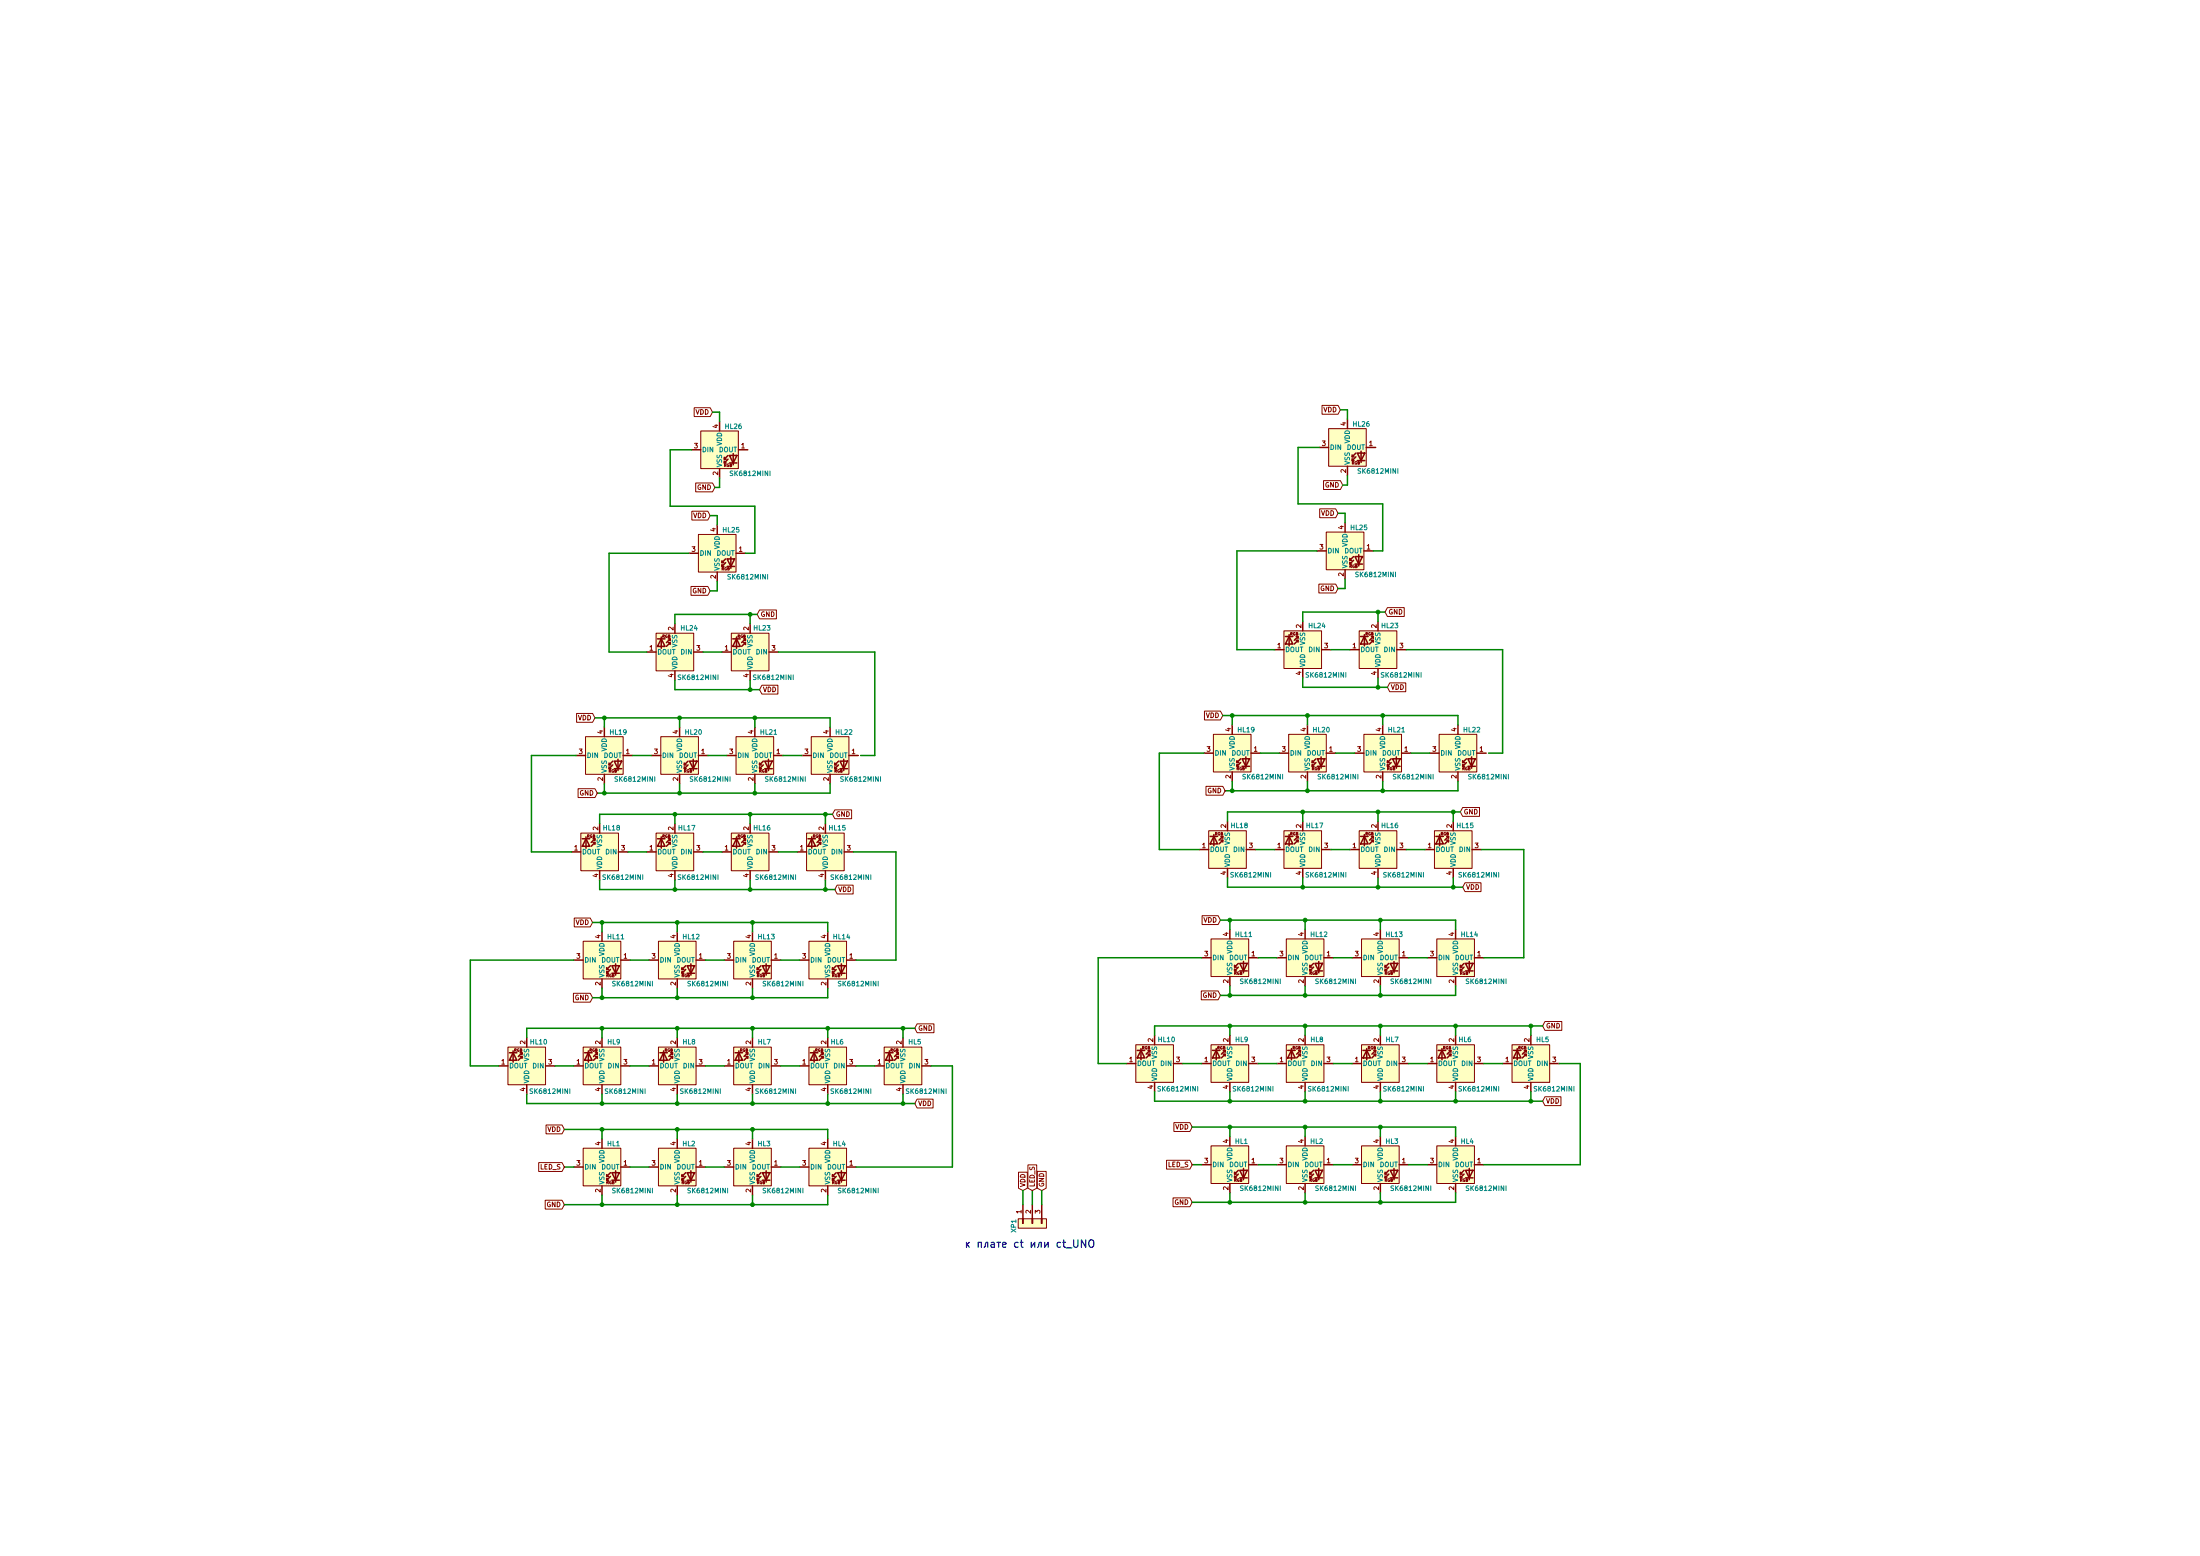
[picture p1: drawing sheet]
EESchema Schematic File Version 4
LIBS:side2star-cache
EELAYER 26 0
EELAYER END
$Descr A2 23386 16535
encoding utf-8
Sheet 1 1
Title ""
Date ""
Rev ""
Comp ""
Comment1 ""
Comment2 ""
Comment3 ""
Comment4 ""
$EndDescr
$Comp
L Connector_Generic:Conn_01x03 XP1
U 1 1
P 10975 13000
F 0 "XP1" H 10925 13200 50  0000 L CNN
F 1 "Conn_01x03" H 11055 12950 50  0001 L CNN
F 2 "Pin_Headers:Pin_Header_Angled_1x03" H 10975 13000 50  0001 C CNN
F 3 "~" H 10975 13000 50  0001 C CNN
	1    10975 13000
	0    -1   1    0   
$EndComp
Text GLabel 11075 12650 1    50   Input ~ 0
GND
Text GLabel 10875 12650 1    50   Input ~ 0
VDD
Wire Wire Line
	10875 12800 10875 12650
Wire Wire Line
	11075 12800 11075 12650
$Comp
L LED:SK6812MINI HL5
U 1 1
P 9600 11325
F 0 "HL5" H 9400 11075 50  0000 L CNN
F 1 "SK6812MINI" H 9125 11600 50  0000 L CNN
F 2 "LED_SMD:LED_SK6812MINI_PLCC4_3.5x3.5mm_P1.75mm" H 9650 11025 50  0001 L TNN
F 3 "https://cdn-shop.adafruit.com/product-files/2686/SK6812MINI_REV.01-1-2.pdf" H 9700 10950 50  0001 L TNN
	1    9600 11325
	-1   0    0    1   
$EndComp
Text GLabel 6000 12000 0    50   Input ~ 0
VDD
Text GLabel 6000 12800 0    50   Input ~ 0
GND
$Comp
L LED:SK6812MINI HL6
U 1 1
P 8800 11325
F 0 "HL6" H 8625 11075 50  0000 L CNN
F 1 "SK6812MINI" H 8325 11600 50  0000 L CNN
F 2 "LED_SMD:LED_SK6812MINI_PLCC4_3.5x3.5mm_P1.75mm" H 8850 11025 50  0001 L TNN
F 3 "https://cdn-shop.adafruit.com/product-files/2686/SK6812MINI_REV.01-1-2.pdf" H 8900 10950 50  0001 L TNN
	1    8800 11325
	-1   0    0    1   
$EndComp
$Comp
L LED:SK6812MINI HL7
U 1 1
P 8000 11325
F 0 "HL7" H 7800 11075 50  0000 L CNN
F 1 "SK6812MINI" H 7525 11600 50  0000 L CNN
F 2 "LED_SMD:LED_SK6812MINI_PLCC4_3.5x3.5mm_P1.75mm" H 8050 11025 50  0001 L TNN
F 3 "https://cdn-shop.adafruit.com/product-files/2686/SK6812MINI_REV.01-1-2.pdf" H 8100 10950 50  0001 L TNN
	1    8000 11325
	-1   0    0    1   
$EndComp
$Comp
L LED:SK6812MINI HL8
U 1 1
P 7200 11325
F 0 "HL8" H 7000 11075 50  0000 L CNN
F 1 "SK6812MINI" H 6725 11600 50  0000 L CNN
F 2 "LED_SMD:LED_SK6812MINI_PLCC4_3.5x3.5mm_P1.75mm" H 7250 11025 50  0001 L TNN
F 3 "https://cdn-shop.adafruit.com/product-files/2686/SK6812MINI_REV.01-1-2.pdf" H 7300 10950 50  0001 L TNN
	1    7200 11325
	-1   0    0    1   
$EndComp
$Comp
L LED:SK6812MINI HL9
U 1 1
P 6400 11325
F 0 "HL9" H 6200 11075 50  0000 L CNN
F 1 "SK6812MINI" H 5925 11600 50  0000 L CNN
F 2 "LED_SMD:LED_SK6812MINI_PLCC4_3.5x3.5mm_P1.75mm" H 6450 11025 50  0001 L TNN
F 3 "https://cdn-shop.adafruit.com/product-files/2686/SK6812MINI_REV.01-1-2.pdf" H 6500 10950 50  0001 L TNN
	1    6400 11325
	-1   0    0    1   
$EndComp
$Comp
L LED:SK6812MINI HL10
U 1 1
P 5600 11325
F 0 "HL10" H 5375 11075 50  0000 L CNN
F 1 "SK6812MINI" H 5125 11600 50  0000 L CNN
F 2 "LED_SMD:LED_SK6812MINI_PLCC4_3.5x3.5mm_P1.75mm" H 5650 11025 50  0001 L TNN
F 3 "https://cdn-shop.adafruit.com/product-files/2686/SK6812MINI_REV.01-1-2.pdf" H 5700 10950 50  0001 L TNN
	1    5600 11325
	-1   0    0    1   
$EndComp
$Comp
L LED:SK6812MINI HL11
U 1 1
P 6400 10200
F 0 "HL11" H 6450 10450 50  0000 L CNN
F 1 "SK6812MINI" H 6500 9950 50  0000 L CNN
F 2 "LED_SMD:LED_SK6812MINI_PLCC4_3.5x3.5mm_P1.75mm" H 6450 9900 50  0001 L TNN
F 3 "https://cdn-shop.adafruit.com/product-files/2686/SK6812MINI_REV.01-1-2.pdf" H 6500 9825 50  0001 L TNN
	1    6400 10200
	1    0    0    -1  
$EndComp
$Comp
L LED:SK6812MINI HL12
U 1 1
P 7200 10200
F 0 "HL12" H 7250 10450 50  0000 L CNN
F 1 "SK6812MINI" H 7300 9950 50  0000 L CNN
F 2 "LED_SMD:LED_SK6812MINI_PLCC4_3.5x3.5mm_P1.75mm" H 7250 9900 50  0001 L TNN
F 3 "https://cdn-shop.adafruit.com/product-files/2686/SK6812MINI_REV.01-1-2.pdf" H 7300 9825 50  0001 L TNN
	1    7200 10200
	1    0    0    -1  
$EndComp
$Comp
L LED:SK6812MINI HL13
U 1 1
P 8000 10200
F 0 "HL13" H 8050 10450 50  0000 L CNN
F 1 "SK6812MINI" H 8100 9950 50  0000 L CNN
F 2 "LED_SMD:LED_SK6812MINI_PLCC4_3.5x3.5mm_P1.75mm" H 8050 9900 50  0001 L TNN
F 3 "https://cdn-shop.adafruit.com/product-files/2686/SK6812MINI_REV.01-1-2.pdf" H 8100 9825 50  0001 L TNN
	1    8000 10200
	1    0    0    -1  
$EndComp
$Comp
L LED:SK6812MINI HL14
U 1 1
P 8800 10200
F 0 "HL14" H 8850 10450 50  0000 L CNN
F 1 "SK6812MINI" H 8900 9950 50  0000 L CNN
F 2 "LED_SMD:LED_SK6812MINI_PLCC4_3.5x3.5mm_P1.75mm" H 8850 9900 50  0001 L TNN
F 3 "https://cdn-shop.adafruit.com/product-files/2686/SK6812MINI_REV.01-1-2.pdf" H 8900 9825 50  0001 L TNN
	1    8800 10200
	1    0    0    -1  
$EndComp
$Comp
L LED:SK6812MINI HL15
U 1 1
P 8775 9050
F 0 "HL15" H 8550 8800 50  0000 L CNN
F 1 "SK6812MINI" H 8275 9325 50  0000 L CNN
F 2 "LED_SMD:LED_SK6812MINI_PLCC4_3.5x3.5mm_P1.75mm" H 8825 8750 50  0001 L TNN
F 3 "https://cdn-shop.adafruit.com/product-files/2686/SK6812MINI_REV.01-1-2.pdf" H 8875 8675 50  0001 L TNN
	1    8775 9050
	-1   0    0    1   
$EndComp
$Comp
L LED:SK6812MINI HL16
U 1 1
P 7975 9050
F 0 "HL16" H 7750 8800 50  0000 L CNN
F 1 "SK6812MINI" H 7475 9325 50  0000 L CNN
F 2 "LED_SMD:LED_SK6812MINI_PLCC4_3.5x3.5mm_P1.75mm" H 8025 8750 50  0001 L TNN
F 3 "https://cdn-shop.adafruit.com/product-files/2686/SK6812MINI_REV.01-1-2.pdf" H 8075 8675 50  0001 L TNN
	1    7975 9050
	-1   0    0    1   
$EndComp
$Comp
L LED:SK6812MINI HL17
U 1 1
P 7175 9050
F 0 "HL17" H 6950 8800 50  0000 L CNN
F 1 "SK6812MINI" H 6700 9325 50  0000 L CNN
F 2 "LED_SMD:LED_SK6812MINI_PLCC4_3.5x3.5mm_P1.75mm" H 7225 8750 50  0001 L TNN
F 3 "https://cdn-shop.adafruit.com/product-files/2686/SK6812MINI_REV.01-1-2.pdf" H 7275 8675 50  0001 L TNN
	1    7175 9050
	-1   0    0    1   
$EndComp
$Comp
L LED:SK6812MINI HL18
U 1 1
P 6375 9050
F 0 "HL18" H 6150 8800 50  0000 L CNN
F 1 "SK6812MINI" H 5900 9325 50  0000 L CNN
F 2 "LED_SMD:LED_SK6812MINI_PLCC4_3.5x3.5mm_P1.75mm" H 6425 8750 50  0001 L TNN
F 3 "https://cdn-shop.adafruit.com/product-files/2686/SK6812MINI_REV.01-1-2.pdf" H 6475 8675 50  0001 L TNN
	1    6375 9050
	-1   0    0    1   
$EndComp
$Comp
L LED:SK6812MINI HL19
U 1 1
P 6425 8025
F 0 "HL19" H 6475 8275 50  0000 L CNN
F 1 "SK6812MINI" H 6525 7775 50  0000 L CNN
F 2 "LED_SMD:LED_SK6812MINI_PLCC4_3.5x3.5mm_P1.75mm" H 6475 7725 50  0001 L TNN
F 3 "https://cdn-shop.adafruit.com/product-files/2686/SK6812MINI_REV.01-1-2.pdf" H 6525 7650 50  0001 L TNN
	1    6425 8025
	1    0    0    -1  
$EndComp
Wire Wire Line
	6425 7625 6425 7725
Wire Wire Line
	6375 9350 6375 9450
Wire Wire Line
	7175 9350 7175 9450
Connection ~ 7175 9450
Wire Wire Line
	7175 9450 6375 9450
Wire Wire Line
	7975 9450 7975 9350
Connection ~ 7975 9450
Wire Wire Line
	7975 9450 7175 9450
Wire Wire Line
	8775 9350 8775 9450
Wire Wire Line
	8775 9450 7975 9450
Wire Wire Line
	8800 9800 8800 9900
Wire Wire Line
	8000 9900 8000 9800
Connection ~ 8000 9800
Wire Wire Line
	8000 9800 8800 9800
Wire Wire Line
	7200 9900 7200 9800
Wire Wire Line
	7200 9800 8000 9800
Wire Wire Line
	6400 9800 6400 9900
Wire Wire Line
	6400 9800 7200 9800
Wire Wire Line
	5600 11625 5600 11725
Wire Wire Line
	6400 11725 6400 11625
Connection ~ 6400 11725
Wire Wire Line
	6400 11725 5600 11725
Wire Wire Line
	7200 11625 7200 11725
Connection ~ 7200 11725
Wire Wire Line
	7200 11725 6400 11725
Wire Wire Line
	8000 11625 8000 11725
Connection ~ 8000 11725
Wire Wire Line
	8000 11725 7200 11725
Wire Wire Line
	8800 11725 8800 11625
Connection ~ 8800 11725
Wire Wire Line
	8800 11725 8000 11725
Wire Wire Line
	9600 11725 9600 11625
Wire Wire Line
	9600 11725 8800 11725
Wire Wire Line
	9300 11325 9100 11325
Wire Wire Line
	8500 11325 8300 11325
Wire Wire Line
	7700 11325 7500 11325
Wire Wire Line
	6900 11325 6700 11325
Wire Wire Line
	6100 11325 5900 11325
Wire Wire Line
	6700 10200 6900 10200
Wire Wire Line
	7500 10200 7700 10200
Wire Wire Line
	8300 10200 8500 10200
Wire Wire Line
	8475 9050 8275 9050
Wire Wire Line
	7675 9050 7475 9050
Wire Wire Line
	6875 9050 6675 9050
Wire Wire Line
	6425 8425 6425 8325
Wire Wire Line
	6375 8750 6375 8650
Wire Wire Line
	7175 8750 7175 8650
Connection ~ 7175 8650
Wire Wire Line
	7175 8650 6375 8650
Wire Wire Line
	7975 8650 7975 8750
Connection ~ 7975 8650
Wire Wire Line
	7975 8650 7175 8650
Wire Wire Line
	8775 8750 8775 8650
Wire Wire Line
	8775 8650 7975 8650
Wire Wire Line
	8800 10600 8800 10500
Wire Wire Line
	8000 10500 8000 10600
Connection ~ 8000 10600
Wire Wire Line
	8000 10600 8800 10600
Wire Wire Line
	7200 10500 7200 10600
Wire Wire Line
	7200 10600 8000 10600
Wire Wire Line
	6400 10600 6400 10500
Wire Wire Line
	6400 10600 7200 10600
Wire Wire Line
	5600 11025 5600 10925
Wire Wire Line
	6400 10925 6400 11025
Connection ~ 6400 10925
Wire Wire Line
	6400 10925 5600 10925
Wire Wire Line
	7200 11025 7200 10925
Connection ~ 7200 10925
Wire Wire Line
	7200 10925 6400 10925
Wire Wire Line
	8000 11025 8000 10925
Connection ~ 8000 10925
Wire Wire Line
	8000 10925 7200 10925
Wire Wire Line
	8800 10925 8800 11025
Connection ~ 8800 10925
Wire Wire Line
	8800 10925 8000 10925
Wire Wire Line
	9600 11025 9600 10925
Wire Wire Line
	9600 10925 8800 10925
$Comp
L LED:SK6812MINI HL20
U 1 1
P 7225 8025
F 0 "HL20" H 7275 8275 50  0000 L CNN
F 1 "SK6812MINI" H 7325 7775 50  0000 L CNN
F 2 "LED_SMD:LED_SK6812MINI_PLCC4_3.5x3.5mm_P1.75mm" H 7275 7725 50  0001 L TNN
F 3 "https://cdn-shop.adafruit.com/product-files/2686/SK6812MINI_REV.01-1-2.pdf" H 7325 7650 50  0001 L TNN
	1    7225 8025
	1    0    0    -1  
$EndComp
$Comp
L LED:SK6812MINI HL21
U 1 1
P 8025 8025
F 0 "HL21" H 8075 8275 50  0000 L CNN
F 1 "SK6812MINI" H 8125 7775 50  0000 L CNN
F 2 "LED_SMD:LED_SK6812MINI_PLCC4_3.5x3.5mm_P1.75mm" H 8075 7725 50  0001 L TNN
F 3 "https://cdn-shop.adafruit.com/product-files/2686/SK6812MINI_REV.01-1-2.pdf" H 8125 7650 50  0001 L TNN
	1    8025 8025
	1    0    0    -1  
$EndComp
$Comp
L LED:SK6812MINI HL22
U 1 1
P 8825 8025
F 0 "HL22" H 8875 8275 50  0000 L CNN
F 1 "SK6812MINI" H 8925 7775 50  0000 L CNN
F 2 "LED_SMD:LED_SK6812MINI_PLCC4_3.5x3.5mm_P1.75mm" H 8875 7725 50  0001 L TNN
F 3 "https://cdn-shop.adafruit.com/product-files/2686/SK6812MINI_REV.01-1-2.pdf" H 8925 7650 50  0001 L TNN
	1    8825 8025
	1    0    0    -1  
$EndComp
$Comp
L LED:SK6812MINI HL23
U 1 1
P 7975 6925
F 0 "HL23" H 7750 6675 50  0000 L CNN
F 1 "SK6812MINI" H 7500 7200 50  0000 L CNN
F 2 "LED_SMD:LED_SK6812MINI_PLCC4_3.5x3.5mm_P1.75mm" H 8025 6625 50  0001 L TNN
F 3 "https://cdn-shop.adafruit.com/product-files/2686/SK6812MINI_REV.01-1-2.pdf" H 8075 6550 50  0001 L TNN
	1    7975 6925
	-1   0    0    1   
$EndComp
$Comp
L LED:SK6812MINI HL24
U 1 1
P 7175 6925
F 0 "HL24" H 6925 6675 50  0000 L CNN
F 1 "SK6812MINI" H 6700 7200 50  0000 L CNN
F 2 "LED_SMD:LED_SK6812MINI_PLCC4_3.5x3.5mm_P1.75mm" H 7225 6625 50  0001 L TNN
F 3 "https://cdn-shop.adafruit.com/product-files/2686/SK6812MINI_REV.01-1-2.pdf" H 7275 6550 50  0001 L TNN
	1    7175 6925
	-1   0    0    1   
$EndComp
Wire Wire Line
	7175 7325 7175 7225
Wire Wire Line
	7975 7225 7975 7325
Wire Wire Line
	7975 7325 7175 7325
Wire Wire Line
	8825 7725 8825 7625
Wire Wire Line
	8025 7625 8025 7725
Wire Wire Line
	8025 7625 8825 7625
Wire Wire Line
	7225 7725 7225 7625
Connection ~ 7225 7625
Wire Wire Line
	7225 7625 8025 7625
Wire Wire Line
	6425 7625 7225 7625
Wire Wire Line
	6725 8025 6925 8025
Wire Wire Line
	7525 8025 7725 8025
Wire Wire Line
	8325 8025 8525 8025
Wire Wire Line
	7675 6925 7475 6925
Wire Wire Line
	7175 6525 7175 6625
Wire Wire Line
	7975 6625 7975 6525
Wire Wire Line
	7975 6525 7175 6525
Wire Wire Line
	8825 8325 8825 8425
Wire Wire Line
	8025 8425 8025 8325
Wire Wire Line
	8025 8425 8825 8425
Wire Wire Line
	7225 8325 7225 8425
Connection ~ 7225 8425
Wire Wire Line
	7225 8425 8025 8425
Wire Wire Line
	6425 8425 7225 8425
Connection ~ 8025 8425
Connection ~ 8025 7625
$Comp
L LED:SK6812MINI HL1
U 1 1
P 6400 12400
F 0 "HL1" H 6450 12650 50  0000 L CNN
F 1 "SK6812MINI" H 6500 12150 50  0000 L CNN
F 2 "LED_SMD:LED_SK6812MINI_PLCC4_3.5x3.5mm_P1.75mm" H 6450 12100 50  0001 L TNN
F 3 "https://cdn-shop.adafruit.com/product-files/2686/SK6812MINI_REV.01-1-2.pdf" H 6500 12025 50  0001 L TNN
	1    6400 12400
	1    0    0    -1  
$EndComp
$Comp
L LED:SK6812MINI HL2
U 1 1
P 7200 12400
F 0 "HL2" H 7250 12650 50  0000 L CNN
F 1 "SK6812MINI" H 7300 12150 50  0000 L CNN
F 2 "LED_SMD:LED_SK6812MINI_PLCC4_3.5x3.5mm_P1.75mm" H 7250 12100 50  0001 L TNN
F 3 "https://cdn-shop.adafruit.com/product-files/2686/SK6812MINI_REV.01-1-2.pdf" H 7300 12025 50  0001 L TNN
	1    7200 12400
	1    0    0    -1  
$EndComp
$Comp
L LED:SK6812MINI HL3
U 1 1
P 8000 12400
F 0 "HL3" H 8050 12650 50  0000 L CNN
F 1 "SK6812MINI" H 8100 12150 50  0000 L CNN
F 2 "LED_SMD:LED_SK6812MINI_PLCC4_3.5x3.5mm_P1.75mm" H 8050 12100 50  0001 L TNN
F 3 "https://cdn-shop.adafruit.com/product-files/2686/SK6812MINI_REV.01-1-2.pdf" H 8100 12025 50  0001 L TNN
	1    8000 12400
	1    0    0    -1  
$EndComp
$Comp
L LED:SK6812MINI HL4
U 1 1
P 8800 12400
F 0 "HL4" H 8850 12650 50  0000 L CNN
F 1 "SK6812MINI" H 8900 12150 50  0000 L CNN
F 2 "LED_SMD:LED_SK6812MINI_PLCC4_3.5x3.5mm_P1.75mm" H 8850 12100 50  0001 L TNN
F 3 "https://cdn-shop.adafruit.com/product-files/2686/SK6812MINI_REV.01-1-2.pdf" H 8900 12025 50  0001 L TNN
	1    8800 12400
	1    0    0    -1  
$EndComp
Wire Wire Line
	8800 12100 8800 12000
Wire Wire Line
	8000 12100 8000 12000
Connection ~ 8000 12000
Wire Wire Line
	8000 12000 8800 12000
Wire Wire Line
	7200 12000 7200 12100
Connection ~ 7200 12000
Wire Wire Line
	7200 12000 8000 12000
Wire Wire Line
	6400 12000 6400 12100
Wire Wire Line
	6400 12000 7200 12000
Wire Wire Line
	6700 12400 6900 12400
Wire Wire Line
	7500 12400 7700 12400
Wire Wire Line
	8300 12400 8500 12400
Wire Wire Line
	8800 12700 8800 12800
Wire Wire Line
	8000 12700 8000 12800
Connection ~ 8000 12800
Wire Wire Line
	8000 12800 8800 12800
Wire Wire Line
	7200 12800 7200 12700
Connection ~ 7200 12800
Wire Wire Line
	7200 12800 8000 12800
Wire Wire Line
	6400 12700 6400 12800
Wire Wire Line
	6400 12800 7200 12800
Wire Wire Line
	6000 12000 6400 12000
Connection ~ 6400 12000
Wire Wire Line
	6000 12800 6400 12800
Connection ~ 6400 12800
$Comp
L LED:SK6812MINI HL25
U 1 1
P 7625 5875
F 0 "HL25" H 7675 6125 50  0000 L CNN
F 1 "SK6812MINI" H 7725 5625 50  0000 L CNN
F 2 "LED_SMD:LED_SK6812MINI_PLCC4_3.5x3.5mm_P1.75mm" H 7675 5575 50  0001 L TNN
F 3 "https://cdn-shop.adafruit.com/product-files/2686/SK6812MINI_REV.01-1-2.pdf" H 7725 5500 50  0001 L TNN
	1    7625 5875
	1    0    0    -1  
$EndComp
$Comp
L LED:SK6812MINI HL26
U 1 1
P 7650 4775
F 0 "HL26" H 7700 5025 50  0000 L CNN
F 1 "SK6812MINI" H 7750 4525 50  0000 L CNN
F 2 "LED_SMD:LED_SK6812MINI_PLCC4_3.5x3.5mm_P1.75mm" H 7700 4475 50  0001 L TNN
F 3 "https://cdn-shop.adafruit.com/product-files/2686/SK6812MINI_REV.01-1-2.pdf" H 7750 4400 50  0001 L TNN
	1    7650 4775
	1    0    0    -1  
$EndComp
Wire Wire Line
	7925 5875 8025 5875
Wire Wire Line
	7650 4375 7650 4475
Wire Wire Line
	7625 5575 7625 5475
Wire Wire Line
	7625 6275 7625 6175
Wire Wire Line
	7650 5175 7650 5075
Connection ~ 7200 10600
Connection ~ 7200 9800
Wire Wire Line
	7350 4775 7125 4775
Wire Wire Line
	7125 4775 7125 5375
Wire Wire Line
	7125 5375 8025 5375
Wire Wire Line
	8025 5375 8025 5875
Wire Wire Line
	9900 11325 10125 11325
Text GLabel 9725 11725 2    50   Input ~ 0
VDD
Wire Wire Line
	9600 11725 9725 11725
Connection ~ 9600 11725
Text GLabel 9725 10925 2    50   Input ~ 0
GND
Wire Wire Line
	9600 10925 9725 10925
Connection ~ 9600 10925
Text GLabel 6300 9800 0    50   Input ~ 0
VDD
Text GLabel 6300 10600 0    50   Input ~ 0
GND
Wire Wire Line
	6300 9800 6400 9800
Connection ~ 6400 9800
Wire Wire Line
	6300 10600 6400 10600
Connection ~ 6400 10600
Text GLabel 8875 9450 2    50   Input ~ 0
VDD
Text GLabel 8850 8650 2    50   Input ~ 0
GND
Wire Wire Line
	8875 9450 8775 9450
Connection ~ 8775 9450
Wire Wire Line
	8850 8650 8775 8650
Connection ~ 8775 8650
Text GLabel 6325 7625 0    50   Input ~ 0
VDD
Wire Wire Line
	6325 7625 6425 7625
Connection ~ 6425 7625
Wire Wire Line
	6350 8425 6425 8425
Connection ~ 6425 8425
Text GLabel 8075 7325 2    50   Input ~ 0
VDD
Text GLabel 8050 6525 2    50   Input ~ 0
GND
Wire Wire Line
	8075 7325 7975 7325
Connection ~ 7975 7325
Wire Wire Line
	8050 6525 7975 6525
Connection ~ 7975 6525
Text GLabel 7550 5475 0    50   Input ~ 0
VDD
Text GLabel 7550 6275 0    50   Input ~ 0
GND
Wire Wire Line
	7550 5475 7625 5475
Wire Wire Line
	7550 6275 7625 6275
Text GLabel 7575 4375 0    50   Input ~ 0
VDD
Wire Wire Line
	7650 4375 7575 4375
Text GLabel 7600 5175 0    50   Input ~ 0
GND
Wire Wire Line
	7650 5175 7600 5175
Wire Wire Line
	10125 11325 10125 12400
Wire Wire Line
	9100 12400 10125 12400
Wire Wire Line
	9525 10200 9525 9050
Wire Wire Line
	9100 10200 9525 10200
Wire Wire Line
	9075 9050 9525 9050
Wire Wire Line
	6075 9050 5650 9050
Wire Wire Line
	5650 9050 5650 8025
Wire Wire Line
	5650 8025 6125 8025
Wire Wire Line
	9150 8025 9300 8025
Wire Wire Line
	9300 8025 9300 6925
Wire Wire Line
	9300 6925 8275 6925
Wire Wire Line
	6875 6925 6475 6925
Wire Wire Line
	6475 6925 6475 5875
Wire Wire Line
	6475 5875 7325 5875
Wire Wire Line
	5300 11325 5000 11325
Wire Wire Line
	5000 11325 5000 10200
Wire Wire Line
	5000 10200 6100 10200
Text GLabel 6350 8425 0    50   Input ~ 0
GND
Wire Wire Line
	6100 12400 6000 12400
Wire Wire Line
	10975 12800 10975 12650
Text GLabel 6000 12400 0    50   Input ~ 0
LED_S
Text GLabel 10975 12650 1    50   Input ~ 0
LED_S
Text Notes 10250 13275 0    79   ~ 0
к плате ct или ct_UNO
$Comp
L LED:SK6812MINI HL5
U 1 1
P 16275 11300
F 0 "HL5" H 16075 11050 50  0000 L CNN
F 1 "SK6812MINI" H 15800 11575 50  0000 L CNN
F 2 "LED_SMD:LED_SK6812MINI_PLCC4_3.5x3.5mm_P1.75mm" H 16325 11000 50  0001 L TNN
F 3 "https://cdn-shop.adafruit.com/product-files/2686/SK6812MINI_REV.01-1-2.pdf" H 16375 10925 50  0001 L TNN
	1    16275 11300
	-1   0    0    1   
$EndComp
Text GLabel 12675 11975 0    50   Input ~ 0
VDD
Text GLabel 12675 12775 0    50   Input ~ 0
GND
$Comp
L LED:SK6812MINI HL6
U 1 1
P 15475 11300
F 0 "HL6" H 15300 11050 50  0000 L CNN
F 1 "SK6812MINI" H 15000 11575 50  0000 L CNN
F 2 "LED_SMD:LED_SK6812MINI_PLCC4_3.5x3.5mm_P1.75mm" H 15525 11000 50  0001 L TNN
F 3 "https://cdn-shop.adafruit.com/product-files/2686/SK6812MINI_REV.01-1-2.pdf" H 15575 10925 50  0001 L TNN
	1    15475 11300
	-1   0    0    1   
$EndComp
$Comp
L LED:SK6812MINI HL7
U 1 1
P 14675 11300
F 0 "HL7" H 14475 11050 50  0000 L CNN
F 1 "SK6812MINI" H 14200 11575 50  0000 L CNN
F 2 "LED_SMD:LED_SK6812MINI_PLCC4_3.5x3.5mm_P1.75mm" H 14725 11000 50  0001 L TNN
F 3 "https://cdn-shop.adafruit.com/product-files/2686/SK6812MINI_REV.01-1-2.pdf" H 14775 10925 50  0001 L TNN
	1    14675 11300
	-1   0    0    1   
$EndComp
$Comp
L LED:SK6812MINI HL8
U 1 1
P 13875 11300
F 0 "HL8" H 13675 11050 50  0000 L CNN
F 1 "SK6812MINI" H 13400 11575 50  0000 L CNN
F 2 "LED_SMD:LED_SK6812MINI_PLCC4_3.5x3.5mm_P1.75mm" H 13925 11000 50  0001 L TNN
F 3 "https://cdn-shop.adafruit.com/product-files/2686/SK6812MINI_REV.01-1-2.pdf" H 13975 10925 50  0001 L TNN
	1    13875 11300
	-1   0    0    1   
$EndComp
$Comp
L LED:SK6812MINI HL9
U 1 1
P 13075 11300
F 0 "HL9" H 12875 11050 50  0000 L CNN
F 1 "SK6812MINI" H 12600 11575 50  0000 L CNN
F 2 "LED_SMD:LED_SK6812MINI_PLCC4_3.5x3.5mm_P1.75mm" H 13125 11000 50  0001 L TNN
F 3 "https://cdn-shop.adafruit.com/product-files/2686/SK6812MINI_REV.01-1-2.pdf" H 13175 10925 50  0001 L TNN
	1    13075 11300
	-1   0    0    1   
$EndComp
$Comp
L LED:SK6812MINI HL10
U 1 1
P 12275 11300
F 0 "HL10" H 12050 11050 50  0000 L CNN
F 1 "SK6812MINI" H 11800 11575 50  0000 L CNN
F 2 "LED_SMD:LED_SK6812MINI_PLCC4_3.5x3.5mm_P1.75mm" H 12325 11000 50  0001 L TNN
F 3 "https://cdn-shop.adafruit.com/product-files/2686/SK6812MINI_REV.01-1-2.pdf" H 12375 10925 50  0001 L TNN
	1    12275 11300
	-1   0    0    1   
$EndComp
$Comp
L LED:SK6812MINI HL11
U 1 1
P 13075 10175
F 0 "HL11" H 13125 10425 50  0000 L CNN
F 1 "SK6812MINI" H 13175 9925 50  0000 L CNN
F 2 "LED_SMD:LED_SK6812MINI_PLCC4_3.5x3.5mm_P1.75mm" H 13125 9875 50  0001 L TNN
F 3 "https://cdn-shop.adafruit.com/product-files/2686/SK6812MINI_REV.01-1-2.pdf" H 13175 9800 50  0001 L TNN
	1    13075 10175
	1    0    0    -1  
$EndComp
$Comp
L LED:SK6812MINI HL12
U 1 1
P 13875 10175
F 0 "HL12" H 13925 10425 50  0000 L CNN
F 1 "SK6812MINI" H 13975 9925 50  0000 L CNN
F 2 "LED_SMD:LED_SK6812MINI_PLCC4_3.5x3.5mm_P1.75mm" H 13925 9875 50  0001 L TNN
F 3 "https://cdn-shop.adafruit.com/product-files/2686/SK6812MINI_REV.01-1-2.pdf" H 13975 9800 50  0001 L TNN
	1    13875 10175
	1    0    0    -1  
$EndComp
$Comp
L LED:SK6812MINI HL13
U 1 1
P 14675 10175
F 0 "HL13" H 14725 10425 50  0000 L CNN
F 1 "SK6812MINI" H 14775 9925 50  0000 L CNN
F 2 "LED_SMD:LED_SK6812MINI_PLCC4_3.5x3.5mm_P1.75mm" H 14725 9875 50  0001 L TNN
F 3 "https://cdn-shop.adafruit.com/product-files/2686/SK6812MINI_REV.01-1-2.pdf" H 14775 9800 50  0001 L TNN
	1    14675 10175
	1    0    0    -1  
$EndComp
$Comp
L LED:SK6812MINI HL14
U 1 1
P 15475 10175
F 0 "HL14" H 15525 10425 50  0000 L CNN
F 1 "SK6812MINI" H 15575 9925 50  0000 L CNN
F 2 "LED_SMD:LED_SK6812MINI_PLCC4_3.5x3.5mm_P1.75mm" H 15525 9875 50  0001 L TNN
F 3 "https://cdn-shop.adafruit.com/product-files/2686/SK6812MINI_REV.01-1-2.pdf" H 15575 9800 50  0001 L TNN
	1    15475 10175
	1    0    0    -1  
$EndComp
$Comp
L LED:SK6812MINI HL15
U 1 1
P 15450 9025
F 0 "HL15" H 15225 8775 50  0000 L CNN
F 1 "SK6812MINI" H 14950 9300 50  0000 L CNN
F 2 "LED_SMD:LED_SK6812MINI_PLCC4_3.5x3.5mm_P1.75mm" H 15500 8725 50  0001 L TNN
F 3 "https://cdn-shop.adafruit.com/product-files/2686/SK6812MINI_REV.01-1-2.pdf" H 15550 8650 50  0001 L TNN
	1    15450 9025
	-1   0    0    1   
$EndComp
$Comp
L LED:SK6812MINI HL16
U 1 1
P 14650 9025
F 0 "HL16" H 14425 8775 50  0000 L CNN
F 1 "SK6812MINI" H 14150 9300 50  0000 L CNN
F 2 "LED_SMD:LED_SK6812MINI_PLCC4_3.5x3.5mm_P1.75mm" H 14700 8725 50  0001 L TNN
F 3 "https://cdn-shop.adafruit.com/product-files/2686/SK6812MINI_REV.01-1-2.pdf" H 14750 8650 50  0001 L TNN
	1    14650 9025
	-1   0    0    1   
$EndComp
$Comp
L LED:SK6812MINI HL17
U 1 1
P 13850 9025
F 0 "HL17" H 13625 8775 50  0000 L CNN
F 1 "SK6812MINI" H 13375 9300 50  0000 L CNN
F 2 "LED_SMD:LED_SK6812MINI_PLCC4_3.5x3.5mm_P1.75mm" H 13900 8725 50  0001 L TNN
F 3 "https://cdn-shop.adafruit.com/product-files/2686/SK6812MINI_REV.01-1-2.pdf" H 13950 8650 50  0001 L TNN
	1    13850 9025
	-1   0    0    1   
$EndComp
$Comp
L LED:SK6812MINI HL18
U 1 1
P 13050 9025
F 0 "HL18" H 12825 8775 50  0000 L CNN
F 1 "SK6812MINI" H 12575 9300 50  0000 L CNN
F 2 "LED_SMD:LED_SK6812MINI_PLCC4_3.5x3.5mm_P1.75mm" H 13100 8725 50  0001 L TNN
F 3 "https://cdn-shop.adafruit.com/product-files/2686/SK6812MINI_REV.01-1-2.pdf" H 13150 8650 50  0001 L TNN
	1    13050 9025
	-1   0    0    1   
$EndComp
$Comp
L LED:SK6812MINI HL19
U 1 1
P 13100 8000
F 0 "HL19" H 13150 8250 50  0000 L CNN
F 1 "SK6812MINI" H 13200 7750 50  0000 L CNN
F 2 "LED_SMD:LED_SK6812MINI_PLCC4_3.5x3.5mm_P1.75mm" H 13150 7700 50  0001 L TNN
F 3 "https://cdn-shop.adafruit.com/product-files/2686/SK6812MINI_REV.01-1-2.pdf" H 13200 7625 50  0001 L TNN
	1    13100 8000
	1    0    0    -1  
$EndComp
Wire Wire Line
	13100 7600 13100 7700
Wire Wire Line
	13050 9325 13050 9425
Wire Wire Line
	13850 9325 13850 9425
Connection ~ 13850 9425
Wire Wire Line
	13850 9425 13050 9425
Wire Wire Line
	14650 9425 14650 9325
Connection ~ 14650 9425
Wire Wire Line
	14650 9425 13850 9425
Wire Wire Line
	15450 9325 15450 9425
Wire Wire Line
	15450 9425 14650 9425
Wire Wire Line
	15475 9775 15475 9875
Wire Wire Line
	14675 9875 14675 9775
Connection ~ 14675 9775
Wire Wire Line
	14675 9775 15475 9775
Wire Wire Line
	13875 9875 13875 9775
Wire Wire Line
	13875 9775 14675 9775
Wire Wire Line
	13075 9775 13075 9875
Wire Wire Line
	13075 9775 13875 9775
Wire Wire Line
	12275 11600 12275 11700
Wire Wire Line
	13075 11700 13075 11600
Connection ~ 13075 11700
Wire Wire Line
	13075 11700 12275 11700
Wire Wire Line
	13875 11600 13875 11700
Connection ~ 13875 11700
Wire Wire Line
	13875 11700 13075 11700
Wire Wire Line
	14675 11600 14675 11700
Connection ~ 14675 11700
Wire Wire Line
	14675 11700 13875 11700
Wire Wire Line
	15475 11700 15475 11600
Connection ~ 15475 11700
Wire Wire Line
	15475 11700 14675 11700
Wire Wire Line
	16275 11700 16275 11600
Wire Wire Line
	16275 11700 15475 11700
Wire Wire Line
	15975 11300 15775 11300
Wire Wire Line
	15175 11300 14975 11300
Wire Wire Line
	14375 11300 14175 11300
Wire Wire Line
	13575 11300 13375 11300
Wire Wire Line
	12775 11300 12575 11300
Wire Wire Line
	13375 10175 13575 10175
Wire Wire Line
	14175 10175 14375 10175
Wire Wire Line
	14975 10175 15175 10175
Wire Wire Line
	15150 9025 14950 9025
Wire Wire Line
	14350 9025 14150 9025
Wire Wire Line
	13550 9025 13350 9025
Wire Wire Line
	13100 8400 13100 8300
Wire Wire Line
	13050 8725 13050 8625
Wire Wire Line
	13850 8725 13850 8625
Connection ~ 13850 8625
Wire Wire Line
	13850 8625 13050 8625
Wire Wire Line
	14650 8625 14650 8725
Connection ~ 14650 8625
Wire Wire Line
	14650 8625 13850 8625
Wire Wire Line
	15450 8725 15450 8625
Wire Wire Line
	15450 8625 14650 8625
Wire Wire Line
	15475 10575 15475 10475
Wire Wire Line
	14675 10475 14675 10575
Connection ~ 14675 10575
Wire Wire Line
	14675 10575 15475 10575
Wire Wire Line
	13875 10475 13875 10575
Wire Wire Line
	13875 10575 14675 10575
Wire Wire Line
	13075 10575 13075 10475
Wire Wire Line
	13075 10575 13875 10575
Wire Wire Line
	12275 11000 12275 10900
Wire Wire Line
	13075 10900 13075 11000
Connection ~ 13075 10900
Wire Wire Line
	13075 10900 12275 10900
Wire Wire Line
	13875 11000 13875 10900
Connection ~ 13875 10900
Wire Wire Line
	13875 10900 13075 10900
Wire Wire Line
	14675 11000 14675 10900
Connection ~ 14675 10900
Wire Wire Line
	14675 10900 13875 10900
Wire Wire Line
	15475 10900 15475 11000
Connection ~ 15475 10900
Wire Wire Line
	15475 10900 14675 10900
Wire Wire Line
	16275 11000 16275 10900
Wire Wire Line
	16275 10900 15475 10900
$Comp
L LED:SK6812MINI HL20
U 1 1
P 13900 8000
F 0 "HL20" H 13950 8250 50  0000 L CNN
F 1 "SK6812MINI" H 14000 7750 50  0000 L CNN
F 2 "LED_SMD:LED_SK6812MINI_PLCC4_3.5x3.5mm_P1.75mm" H 13950 7700 50  0001 L TNN
F 3 "https://cdn-shop.adafruit.com/product-files/2686/SK6812MINI_REV.01-1-2.pdf" H 14000 7625 50  0001 L TNN
	1    13900 8000
	1    0    0    -1  
$EndComp
$Comp
L LED:SK6812MINI HL21
U 1 1
P 14700 8000
F 0 "HL21" H 14750 8250 50  0000 L CNN
F 1 "SK6812MINI" H 14800 7750 50  0000 L CNN
F 2 "LED_SMD:LED_SK6812MINI_PLCC4_3.5x3.5mm_P1.75mm" H 14750 7700 50  0001 L TNN
F 3 "https://cdn-shop.adafruit.com/product-files/2686/SK6812MINI_REV.01-1-2.pdf" H 14800 7625 50  0001 L TNN
	1    14700 8000
	1    0    0    -1  
$EndComp
$Comp
L LED:SK6812MINI HL22
U 1 1
P 15500 8000
F 0 "HL22" H 15550 8250 50  0000 L CNN
F 1 "SK6812MINI" H 15600 7750 50  0000 L CNN
F 2 "LED_SMD:LED_SK6812MINI_PLCC4_3.5x3.5mm_P1.75mm" H 15550 7700 50  0001 L TNN
F 3 "https://cdn-shop.adafruit.com/product-files/2686/SK6812MINI_REV.01-1-2.pdf" H 15600 7625 50  0001 L TNN
	1    15500 8000
	1    0    0    -1  
$EndComp
$Comp
L LED:SK6812MINI HL23
U 1 1
P 14650 6900
F 0 "HL23" H 14425 6650 50  0000 L CNN
F 1 "SK6812MINI" H 14175 7175 50  0000 L CNN
F 2 "LED_SMD:LED_SK6812MINI_PLCC4_3.5x3.5mm_P1.75mm" H 14700 6600 50  0001 L TNN
F 3 "https://cdn-shop.adafruit.com/product-files/2686/SK6812MINI_REV.01-1-2.pdf" H 14750 6525 50  0001 L TNN
	1    14650 6900
	-1   0    0    1   
$EndComp
$Comp
L LED:SK6812MINI HL24
U 1 1
P 13850 6900
F 0 "HL24" H 13600 6650 50  0000 L CNN
F 1 "SK6812MINI" H 13375 7175 50  0000 L CNN
F 2 "LED_SMD:LED_SK6812MINI_PLCC4_3.5x3.5mm_P1.75mm" H 13900 6600 50  0001 L TNN
F 3 "https://cdn-shop.adafruit.com/product-files/2686/SK6812MINI_REV.01-1-2.pdf" H 13950 6525 50  0001 L TNN
	1    13850 6900
	-1   0    0    1   
$EndComp
Wire Wire Line
	13850 7300 13850 7200
Wire Wire Line
	14650 7200 14650 7300
Wire Wire Line
	14650 7300 13850 7300
Wire Wire Line
	15500 7700 15500 7600
Wire Wire Line
	14700 7600 14700 7700
Wire Wire Line
	14700 7600 15500 7600
Wire Wire Line
	13900 7700 13900 7600
Connection ~ 13900 7600
Wire Wire Line
	13900 7600 14700 7600
Wire Wire Line
	13100 7600 13900 7600
Wire Wire Line
	13400 8000 13600 8000
Wire Wire Line
	14200 8000 14400 8000
Wire Wire Line
	15000 8000 15200 8000
Wire Wire Line
	14350 6900 14150 6900
Wire Wire Line
	13850 6500 13850 6600
Wire Wire Line
	14650 6600 14650 6500
Wire Wire Line
	14650 6500 13850 6500
Wire Wire Line
	15500 8300 15500 8400
Wire Wire Line
	14700 8400 14700 8300
Wire Wire Line
	14700 8400 15500 8400
Wire Wire Line
	13900 8300 13900 8400
Connection ~ 13900 8400
Wire Wire Line
	13900 8400 14700 8400
Wire Wire Line
	13100 8400 13900 8400
Connection ~ 14700 8400
Connection ~ 14700 7600
$Comp
L LED:SK6812MINI HL1
U 1 1
P 13075 12375
F 0 "HL1" H 13125 12625 50  0000 L CNN
F 1 "SK6812MINI" H 13175 12125 50  0000 L CNN
F 2 "LED_SMD:LED_SK6812MINI_PLCC4_3.5x3.5mm_P1.75mm" H 13125 12075 50  0001 L TNN
F 3 "https://cdn-shop.adafruit.com/product-files/2686/SK6812MINI_REV.01-1-2.pdf" H 13175 12000 50  0001 L TNN
	1    13075 12375
	1    0    0    -1  
$EndComp
$Comp
L LED:SK6812MINI HL2
U 1 1
P 13875 12375
F 0 "HL2" H 13925 12625 50  0000 L CNN
F 1 "SK6812MINI" H 13975 12125 50  0000 L CNN
F 2 "LED_SMD:LED_SK6812MINI_PLCC4_3.5x3.5mm_P1.75mm" H 13925 12075 50  0001 L TNN
F 3 "https://cdn-shop.adafruit.com/product-files/2686/SK6812MINI_REV.01-1-2.pdf" H 13975 12000 50  0001 L TNN
	1    13875 12375
	1    0    0    -1  
$EndComp
$Comp
L LED:SK6812MINI HL3
U 1 1
P 14675 12375
F 0 "HL3" H 14725 12625 50  0000 L CNN
F 1 "SK6812MINI" H 14775 12125 50  0000 L CNN
F 2 "LED_SMD:LED_SK6812MINI_PLCC4_3.5x3.5mm_P1.75mm" H 14725 12075 50  0001 L TNN
F 3 "https://cdn-shop.adafruit.com/product-files/2686/SK6812MINI_REV.01-1-2.pdf" H 14775 12000 50  0001 L TNN
	1    14675 12375
	1    0    0    -1  
$EndComp
$Comp
L LED:SK6812MINI HL4
U 1 1
P 15475 12375
F 0 "HL4" H 15525 12625 50  0000 L CNN
F 1 "SK6812MINI" H 15575 12125 50  0000 L CNN
F 2 "LED_SMD:LED_SK6812MINI_PLCC4_3.5x3.5mm_P1.75mm" H 15525 12075 50  0001 L TNN
F 3 "https://cdn-shop.adafruit.com/product-files/2686/SK6812MINI_REV.01-1-2.pdf" H 15575 12000 50  0001 L TNN
	1    15475 12375
	1    0    0    -1  
$EndComp
Wire Wire Line
	15475 12075 15475 11975
Wire Wire Line
	14675 12075 14675 11975
Connection ~ 14675 11975
Wire Wire Line
	14675 11975 15475 11975
Wire Wire Line
	13875 11975 13875 12075
Connection ~ 13875 11975
Wire Wire Line
	13875 11975 14675 11975
Wire Wire Line
	13075 11975 13075 12075
Wire Wire Line
	13075 11975 13875 11975
Wire Wire Line
	13375 12375 13575 12375
Wire Wire Line
	14175 12375 14375 12375
Wire Wire Line
	14975 12375 15175 12375
Wire Wire Line
	15475 12675 15475 12775
Wire Wire Line
	14675 12675 14675 12775
Connection ~ 14675 12775
Wire Wire Line
	14675 12775 15475 12775
Wire Wire Line
	13875 12775 13875 12675
Connection ~ 13875 12775
Wire Wire Line
	13875 12775 14675 12775
Wire Wire Line
	13075 12675 13075 12775
Wire Wire Line
	13075 12775 13875 12775
Wire Wire Line
	12675 11975 13075 11975
Connection ~ 13075 11975
Wire Wire Line
	12675 12775 13075 12775
Connection ~ 13075 12775
$Comp
L LED:SK6812MINI HL25
U 1 1
P 14300 5850
F 0 "HL25" H 14350 6100 50  0000 L CNN
F 1 "SK6812MINI" H 14400 5600 50  0000 L CNN
F 2 "LED_SMD:LED_SK6812MINI_PLCC4_3.5x3.5mm_P1.75mm" H 14350 5550 50  0001 L TNN
F 3 "https://cdn-shop.adafruit.com/product-files/2686/SK6812MINI_REV.01-1-2.pdf" H 14400 5475 50  0001 L TNN
	1    14300 5850
	1    0    0    -1  
$EndComp
$Comp
L LED:SK6812MINI HL26
U 1 1
P 14325 4750
F 0 "HL26" H 14375 5000 50  0000 L CNN
F 1 "SK6812MINI" H 14425 4500 50  0000 L CNN
F 2 "LED_SMD:LED_SK6812MINI_PLCC4_3.5x3.5mm_P1.75mm" H 14375 4450 50  0001 L TNN
F 3 "https://cdn-shop.adafruit.com/product-files/2686/SK6812MINI_REV.01-1-2.pdf" H 14425 4375 50  0001 L TNN
	1    14325 4750
	1    0    0    -1  
$EndComp
Wire Wire Line
	14600 5850 14700 5850
Wire Wire Line
	14325 4350 14325 4450
Wire Wire Line
	14300 5550 14300 5450
Wire Wire Line
	14300 6250 14300 6150
Wire Wire Line
	14325 5150 14325 5050
Connection ~ 13875 10575
Connection ~ 13875 9775
Wire Wire Line
	14025 4750 13800 4750
Wire Wire Line
	13800 4750 13800 5350
Wire Wire Line
	13800 5350 14700 5350
Wire Wire Line
	14700 5350 14700 5850
Wire Wire Line
	16575 11300 16800 11300
Text GLabel 16400 11700 2    50   Input ~ 0
VDD
Wire Wire Line
	16275 11700 16400 11700
Connection ~ 16275 11700
Text GLabel 16400 10900 2    50   Input ~ 0
GND
Wire Wire Line
	16275 10900 16400 10900
Connection ~ 16275 10900
Text GLabel 12975 9775 0    50   Input ~ 0
VDD
Text GLabel 12975 10575 0    50   Input ~ 0
GND
Wire Wire Line
	12975 9775 13075 9775
Connection ~ 13075 9775
Wire Wire Line
	12975 10575 13075 10575
Connection ~ 13075 10575
Text GLabel 15550 9425 2    50   Input ~ 0
VDD
Text GLabel 15525 8625 2    50   Input ~ 0
GND
Wire Wire Line
	15550 9425 15450 9425
Connection ~ 15450 9425
Wire Wire Line
	15525 8625 15450 8625
Connection ~ 15450 8625
Text GLabel 13000 7600 0    50   Input ~ 0
VDD
Wire Wire Line
	13000 7600 13100 7600
Connection ~ 13100 7600
Wire Wire Line
	13025 8400 13100 8400
Connection ~ 13100 8400
Text GLabel 14750 7300 2    50   Input ~ 0
VDD
Text GLabel 14725 6500 2    50   Input ~ 0
GND
Wire Wire Line
	14750 7300 14650 7300
Connection ~ 14650 7300
Wire Wire Line
	14725 6500 14650 6500
Connection ~ 14650 6500
Text GLabel 14225 5450 0    50   Input ~ 0
VDD
Text GLabel 14225 6250 0    50   Input ~ 0
GND
Wire Wire Line
	14225 5450 14300 5450
Wire Wire Line
	14225 6250 14300 6250
Text GLabel 14250 4350 0    50   Input ~ 0
VDD
Wire Wire Line
	14325 4350 14250 4350
Text GLabel 14275 5150 0    50   Input ~ 0
GND
Wire Wire Line
	14325 5150 14275 5150
Wire Wire Line
	16800 11300 16800 12375
Wire Wire Line
	15775 12375 16800 12375
Wire Wire Line
	16200 10175 16200 9025
Wire Wire Line
	15775 10175 16200 10175
Wire Wire Line
	15750 9025 16200 9025
Wire Wire Line
	12750 9025 12325 9025
Wire Wire Line
	12325 9025 12325 8000
Wire Wire Line
	12325 8000 12800 8000
Wire Wire Line
	15825 8000 15975 8000
Wire Wire Line
	15975 8000 15975 6900
Wire Wire Line
	15975 6900 14950 6900
Wire Wire Line
	13550 6900 13150 6900
Wire Wire Line
	13150 6900 13150 5850
Wire Wire Line
	13150 5850 14000 5850
Wire Wire Line
	11975 11300 11675 11300
Wire Wire Line
	11675 11300 11675 10175
Wire Wire Line
	11675 10175 12775 10175
Text GLabel 13025 8400 0    50   Input ~ 0
GND
Wire Wire Line
	12775 12375 12675 12375
Text GLabel 12675 12375 0    50   Input ~ 0
LED_S
$EndSCHEMATC
